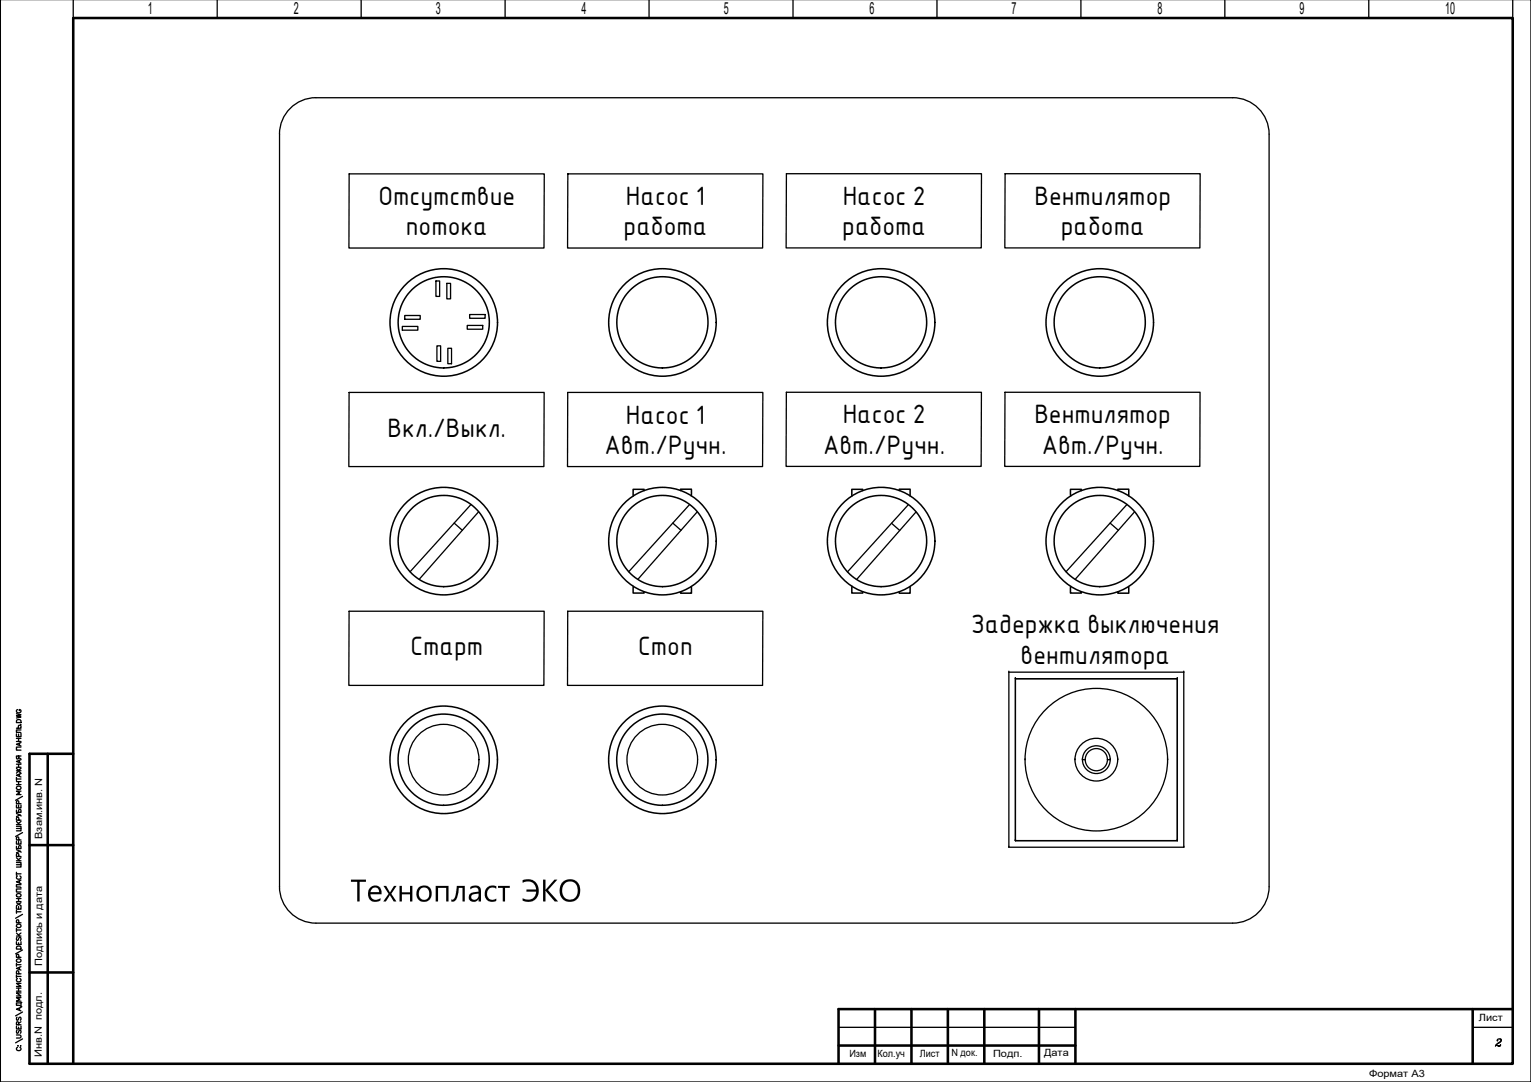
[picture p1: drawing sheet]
<svg xmlns="http://www.w3.org/2000/svg" width="297mm" height="210mm" viewBox="0 0 297 210" stroke-linecap="round" stroke-linejoin="round" font-family="sans-serif">
<!-- layer: 0 -->
<path d="M14.2 0v3.5M42.1 0v3.5M70.1 0v3.5M98 0v3.5M125.9 0v3.5M153.9 0v3.5M181.8 0v3.5M209.7 0v3.5M237.6 0v3.5M265.6 0v3.5M293.5 0v3.5" fill="none" stroke="#000" stroke-width=".25"/>
<!-- layer: 100 -->
<g fill="none" stroke="#000" stroke-width=".5">
<path d="M9.3 146.2v60.1M14.2 146.2h-8.5v60.1M5.7 163.9h8.5M5.7 188.7h8.5M169.8 195.8v10.6M176.8 195.8v10.6M183.9 195.8v10.6M191 195.8v10.6M201.6 195.8v10.6M208.6 195.8v10.6M285.7 195.8v10.6M293.5 195.8h-130.8v10.6"/>
<path d="M5.7 206.4h287.8v-202.9h-279.3v202.9M162.7 202.8h45.9"/>
</g>
<path d="M162.7 199.3h45.9M285.7 199.3h7.8" fill="none" stroke="#000" stroke-width=".25"/>
<!-- layer: SYMS -->
<g fill="none" stroke="#000" stroke-width=".25">
<path d="M297 -.1v210h-296.9v-210M56 21.4a7 7 0 0 1 5.3-2.4l177.9-.1a7.1 7.1 0 0 1 7 7.1v146a7.1 7.1 0 0 1-7 7.1h-177.9a7.1 7.1 0 0 1-7.1-7.1v-146a7 7 0 0 1 1.8-4.6zM67.7 33.7h37.9l-.1 14.4h-37.8zM110.2 33.7h37.8v14.4h-37.9zM152.6 33.7h37.8v14.4h-37.9zM195 33.7h37.9l-.1 14.4h-37.8zM84.6 54.5h.7v3h-.7zM86.7 55h.7v3h-.7zM67.7 76.1h37.9l-.1 14.4h-37.8zM78.1 63.3h3v.8h-3zM78.5 61.2h3v.7h-3zM84.8 67.1h.7v3h-.7z"/>
<path d="M86.9 67.6h.7v3h-.7zM90.7 63.1h3v.8h-3zM91.1 61h3v.7h-3zM110.1 76.1h37.9v14.4h-37.9zM152.6 76.1h37.8v14.4h-37.9zM195 76.1h37.8v14.4h-37.9zM91.4 97.9l-11.8 13M92.8 99.3l-11.5 13.1M133.8 97.9l-11.8 13M135.3 99.3l-11.5 13.1M176.2 97.9l-11.8 13M177.7 99.3l-11.5 13.1"/>
<path d="M218.6 97.9l-11.8 13M220.1 99.3l-11.5 13.1M67.7 118.6h37.9l-.1 14.4h-37.8zM88.1 101.5l1.6 1.4M110.1 118.6h37.9v14.4h-37.9zM130.5 101.5l1.6 1.4M173 101.5l1.6 1.4M215.4 101.5l1.6 1.4"/>
<circle cx="86.1" cy="147.4" r="6.9"/>
<circle cx="128.5" cy="147.4" r="6.9"/>
</g>
<!-- layer: TITLE -->
<g fill="none" stroke="#000" stroke-width=".25">
<path d="M3.2 138.5l.9 .2-.9 .2 .9 .2-.9 .2M3.2 139.8a.5 .5 0 0 1 .9 .1v.3h-.9zM3.4 137.7a.33 .33 0 0 0-.2 .3 .33 .33 0 0 0 .3 .3h.2a.32 .32 0 0 0 .4-.3 .32 .32 0 0 0-.4-.3v.2M3.2 157.8l.8 .4 .1 .1M3.2 157.1v.5h.9l-.1-.5h-.4v.5M3.2 156.2v.5h.9v-.5M3.2 149.1l.4 .4-.4 .5M3.2 142.4v.5h.9v-.5M3.2 141.3h.9l-.1-.6-.4 .1v.5M3.2 150.8v.6M3.2 159.4l.6 .6M3.2 160h.9"/>
<path d="M3.2 152.2h.9M3.2 151.6h.9M3.2 151.1h.9M3.2 149.5h.9M3.2 148.8h.9M3.2 148.3h.9M3.2 143.8h.9M3.2 143.2h.9M3.2 152.7a.42 .42 0 0 1 .6-.2 .42 .42 0 0 1 .1 .6 .43 .43 0 0 1-.5 .1 .43 .43 0 0 1-.2-.5zM3.6 149.6l.5 .4M3.6 146.7v.5h-.3l-.1-.5h.9M3.6 142.4v.5"/>
<path d="M3.6 143.2v.6M3.6 148.3v.5M3.6 151.6v.6M3.6 156.2v.5M3.6 147l.5 .2M3.6 159.1v-.5h-.3l-.1 .5h.9M3.6 155.9v-.5h-.3l-.1 .5h.9M3.8 144.2v.4M3.8 147.5v.4M3.8 150.2v.4M3.9 158.1l-.7 .3M4 140.5v.1"/>
<path d="M4.1 153.5h-.9l.6 .3-.6 .3h.9M4.1 150.1l-.9 .3 .9 .3M4.1 147.4l-.9 .3 .9 .4M4.1 144.9h-.9v.6h.9M4.1 144.1l-.9 .3 .9 .3M4.1 141.6h-.9v.5h.7l.2 .1M4.1 159.4l-.5 .3M4.1 149.1l-.5 .3M4.4 154.5l-1.4 .8M3.2 175.8v.6h.9v-.6M3.2 167.3h.9v.9h-.9M3.2 164.8l.8 .4 .1 .1"/>
<path d="M3.2 164.2v.4h.9l-.1-.5h-.4v.5M3.2 163.2v.5h.9v-.5M3.2 160.3h.9v.9h-.9M3.2 169.2v.6M3.2 176.6v.6M3.2 176.9h.9M3.2 175.1l.9 .6M3.2 174.9h.9M3.2 174.3h.9M3.2 169.5h.9M3.2 167.7h.9M3.2 166.4l.6 .6"/>
<path d="M3.2 167h.9M3.2 160.7h.9M3.2 173.5a.42 .42 0 0 1 .6-.2 .42 .42 0 0 1 .1 .6 .43 .43 0 0 1-.5 .1 .43 .43 0 0 1-.2-.5zM3.4 169.9a.33 .33 0 0 0-.2 .4 .33 .33 0 0 0 .3 .3h.2a.33 .33 0 0 0 .4-.3 .33 .33 0 0 0-.2-.4M3.6 163.2v.5M3.6 174.3v.6M3.6 175.9v.5M3.6 179v-.5h-.3l-.1 .5h.9M3.6 166.2v-.6h-.3l-.1 .6h.9M3.6 162.9v-.5h-.3l-.1 .5h.9M3.8 170.9v.4M3.9 165.1l-.7 .3"/>
<path d="M4.1 172.5h-.9v.6h.9M4.1 171.6h-.9v.5h.7l.2 .1M4.1 170.7l-.9 .4 .9 .3M4.1 175.1l-.9 .6M4.1 166.4l-.5 .4M4.4 177.4l-1.4 .7M4.4 161.5l-1.4 .8M3.2 199.1v.5h.9v-.5M3.2 182.7v.5h.9v-.5M3.2 192.3h.9M3.2 191.7h.9M3.2 189.4h.9"/>
<path d="M3.2 180.1v.6M3.2 186.9v.5M3.2 189.1v.6M3.2 187.1h.9M3.2 181.6h.9M3.2 181l.6 .6M3.2 180.4h.9M3.2 186.2a.42 .42 0 0 1 .6-.2 .42 .42 0 0 1 .1 .6 .43 .43 0 0 1-.5 .1 .43 .43 0 0 1-.2-.5zM3.3 199.9l-.1 .2 .1 .4 .2-.1 .3-.5 .3 .2-.2 .4M3.3 197.3l-.1 .2 .1 .4 .2-.1 .3-.5 .3 .2-.2 .4M3.3 183.6h.6l.2 .5h-.9zM3.3 181.8l-.1 .3 .1 .3h.2l.3-.6 .3 .3-.2 .3"/>
<path d="M3.4 189.8a.33 .33 0 0 0-.2 .4 .33 .33 0 0 0 .3 .3h.2a.33 .33 0 0 0 .4-.3 .33 .33 0 0 0-.2-.4M3.6 198.8v-.5h-.3l-.1 .5h.9M3.6 182.9v.3M3.6 191.7v.6M3.6 199.3v.3M3.6 188.9v-.5h-.3l-.1 .5h.9M3.6 185.7v-.5h-.3l-.1 .5h.9M3.8 187.7v.4M3.8 195.6v.4M4.1 195.4l-.9 .4 .9 .3M4.1 194.6h-.9v.4h.5l.4 .2M4.1 193.5h-.9l.6 .4-.6 .3h.9"/>
<path d="M4.1 192.6h-.9l.9 .6h-.9M4.1 190.8h-.9l.9 .6h-.9M4.1 187.5l-.9 .4 .9 .3M4.1 198.2l-.5 .3M4.1 181l-.5 .4M4.2 194.5h-.1v.8h.1M4.4 196.3l-1.4 .8M4.4 184.3l-1.4 .7M3.2 200.8h.6l.3 .2-.2 .3-.7 .1M3.4 203.2a.33 .33 0 0 0-.2 .4 .33 .33 0 0 0 .3 .2h.2a.33 .33 0 0 0 .4-.2 .33 .33 0 0 0-.2-.4M3.5 202.9h.1M4 202.9h.1"/>
<path d="M4.4 201.5l-1.4 .8M290.4 202.7l.5 .3 .2-.3-.2 .2-.7-.1M290.5 201.8v.1a.41 .41 0 0 1 .4-.4 .41 .41 0 0 1 .4 .4l-.9 .6-.3 .5M291 201.5l.2 .4-.6 .5"/>
<circle cx="3.6" cy="179.6" r=".4"/>
</g>
<circle cx="3.6" cy="149.5" r=".12" fill="#000" stroke="#000" stroke-width=".19"/>
<!-- layer: layer 1 -->
<g fill="none" stroke="#000" stroke-width=".3">
<path d="M125 95.2v-.3h-2.2l.1 1.3M132 95.2v-.3h2.2l-.1 1.3M167.4 95.2v-.3h-2.1v1.3M174.5 95.2v-.3h2.1l-.1 1.3M209.8 95.2v-.3h-2.1v1.3M216.9 95.2v-.3h2.1v1.3M122.9 113.8l-.1 1.3h2.2v-.3M134.1 113.8l.1 1.3h-2.2v-.3M165.3 113.8v1.3h2.1v-.3M176.5 113.8l.1 1.3h-2.1v-.3M207.7 113.8v1.3h2.1v-.3M219 113.8v1.3h-2.1v-.3"/>
<circle cx="86.1" cy="62.5" r="8.8"/>
<circle cx="128.5" cy="62.5" r="8.8"/>
<circle cx="170.9" cy="62.5" r="8.8"/>
<circle cx="213.4" cy="62.5" r="8.8"/>
<circle cx="86.1" cy="105" r="8.8"/>
<circle cx="128.5" cy="105" r="8.8"/>
<circle cx="170.9" cy="105" r="8.8"/>
<circle cx="213.4" cy="105" r="8.8"/>
<circle cx="86.1" cy="147.4" r="8.8"/>
<circle cx="128.5" cy="147.4" r="8.8"/>
</g>
<!-- layer: 0 -->
<g fill="none" stroke="#000" stroke-width=".3">
<circle cx="86.1" cy="62.6" r="10.4"/>
<circle cx="128.5" cy="62.6" r="10.4"/>
<circle cx="171" cy="62.6" r="10.4"/>
<circle cx="213.4" cy="62.6" r="10.4"/>
<circle cx="86.1" cy="105" r="10.4"/>
<circle cx="128.5" cy="105" r="10.4"/>
<circle cx="171" cy="105" r="10.4"/>
<circle cx="213.4" cy="105" r="10.4"/>
<circle cx="86.1" cy="147.4" r="10.4"/>
<circle cx="128.5" cy="147.4" r="10.4"/>
</g>
<!-- layer: HIDDEN -->
<g fill="none" stroke="#000" stroke-width=".25">
<path d="M195.7 130.4h.1M197 131.7h.1M197 131.7h31.4M197 131.7v31.4M228.4 131.7h-31.4v31.4M228.4 131.7h.1M228.4 131.7v31.4M229.7 130.4h.1M198.9 147.4h.1M208.6 147.4h.1M210 147.4h.1M210 147.4h.6"/>
<path d="M210 147.4a2.69 2.69 0 0 1 2.7-2.7 2.69 2.69 0 0 1 2.7 2.7M210 147.4a2.69 2.69 0 0 0 2.7 2.7 2.69 2.69 0 0 0 2.7-2.7M210.6 147.4a2.15 2.15 0 0 0 2.1 2.1 2.15 2.15 0 0 0 2.2-2.1M210.6 147.4a2.15 2.15 0 0 1 2.1-2.2 2.15 2.15 0 0 1 2.2 2.2M214.9 147.4h.5M215.4 147.4h.1M216.9 147.4h.1M226.5 147.4h.1M195.7 164.4h.1M197 163.1h.1M197 163.1h31.4M228.4 163.1h.1"/>
<path d="M229.7 164.4h.1"/>
</g>
<!-- layer: THICK -->
<g fill="none" stroke="#000" stroke-width=".25">
<path d="M195.7 130.4h34v34h-34z"/>
<circle cx="212.7" cy="147.4" r="4.1"/>
<circle cx="212.7" cy="147.4" r="13.8"/>
</g>
<!-- layer: SYMS -->
<g fill="#000">
<path d="M68.1 170.6h2.9v.5h-1.2v3.8h-.5v-3.8h-1.2zM74.4 171.9h.5l.7 1.2 .8-1.2h.5l-1 1.5 1 1.5h-.5l-.8-1.2-.7 1.2h-.5l1-1.5zM77.5 171.9h.5v1.2h1.6v-1.2h.4v3h-.4v-1.4h-1.6v1.4h-.5zM84.5 171.9h2.5v3h-.4v-2.7h-1.6v2.7h-.5zM88.6 171.9h1.6v3h-.5v-2.7h-.7l-.4 2.1-.4 .5-.6 .1v-.4h.4l.3-.5zM94.5 172.2l.8-.4 1 .1v.5l-.6-.2-.7 .1-.4 .5-.1 .6 .1 .6 .3 .4 .7 .2 .7-.3v.4l-.5 .2h-.7l-.8-.5-.3-1.2 .2-.6zM96.6 171.9h2.3v.3h-.9v2.7h-.5v-2.7h-.9zM101.4 170.8l.8-.2h.8l.7 .3 .5 .7 .3 .9v.9l-.3 .7-.7 .6-1 .3-1.1-.3v-.5l.9 .3 1-.2 .5-.5 .2-.8h-1.9v-.4h1.9l-.1-.6-.3-.6-.4-.3-.8-.1-1 .3zM105.4 170.6h.4v2l1.8-2h.5l-1.8 2.1 2 2.2h-.7l-1.7-2.1-.1 2.1h-.4z"/>
<path d="M71.8 172.2l.9-.4 .6 .1 .4 .2 .3 .6v.8h-2.1l.1 .6 .4 .3 .6 .2 .8-.4v.5l-1.1 .3-.9-.4-.3-.5-.1-.8 .1-.5zM72.2 172.4l-.3 .7h1.7l-.2-.5-.2-.3-.5-.1z"/>
<path d="M81.2 172.2l.6-.3 .7-.1 .6 .2 .4 .4 .2 .5v.8l-.2 .6-.4 .4-1 .2-.6-.1-.4-.4-.2-.4-.1-.7 .1-.7zM81.6 172.4l-.3 .8 .1 .9 .6 .4 .8-.1 .3-.3 .2-.5-.2-1-.6-.4h-.5z"/>
<path d="M91.2 172.1l1.1-.3 .8 .3 .2 .7v2.1h-.4v-.5l-.4 .4-.6 .2-.5-.2-.4-.3v-.6l.2-.5 .6-.3 1.1-.1-.1-.4-.2-.4h-.8l-.6 .4zM91.6 173.6l-.1 .1a.67 .67 0 0 0 .5 .9 .67 .67 0 0 0 .8-.7l.1-.6z"/>
<path d="M109.2 171.1l.6-.4 .8-.1 .9 .2 .6 .4 .4 .8v1.2l-.3 .9-.5 .6-.5 .2h-.9l-.7-.2-.6-.5-.4-.8v-.7l.1-.8zM109.6 171.4l-.4 .5-.1 .6v.9l.3 .5 .7 .6h.6l.6-.2 .5-.4 .2-.5 .1-1-.2-.7-.5-.5-.6-.2h-.6z"/>
</g>
<g font-size="4.9">
<text x="73.4" y="39.8">Отсутствие</text>
<text x="121.5" y="39.8">Насос 1</text>
<text x="163.5" y="39.8">Насос 2</text>
<text x="200.7" y="39.8">Вентилятор</text>
<text x="78.7" y="45.7">потока</text>
<text x="121" y="45.7">работа</text>
<text x="163.4" y="45.6">работа</text>
<text x="205.8" y="45.6">работа</text>
<text x="121.4" y="82.2">Насос 1</text>
<text x="163.5" y="82.2">Насос 2</text>
<text x="200.7" y="82.2">Вентилятор</text>
<text x="75.2" y="84.9">Вкл./Выкл.</text>
<text x="117.3" y="88.1">Авт./Ручн.</text>
<text x="159.7" y="88">Авт./Ручн.</text>
<text x="202.1" y="88">Авт./Ручн.</text>
<text x="188.4" y="122.9">Задержка выключения</text>
<text x="79.6" y="127.1">Старт</text>
<text x="123.8" y="127.1">Стоп</text>
<text x="198" y="128.8">вентилятора</text>
</g>
<g font-size="3.2">
<text x="28.7" y="2.7">1</text>
<text x="57" y="2.7">2</text>
<text x="84.6" y="2.6">3</text>
<text x="112.8" y="2.6">4</text>
<text x="140.4" y="2.6">5</text>
<text x="168.7" y="2.6">6</text>
<text x="196.3" y="2.6">7</text>
<text x="224.6" y="2.6">8</text>
<text x="252.1" y="2.6">9</text>
<text x="280.4" y="2.6">10</text>
</g>
<g font-size="1.9">
<text x="8.2" y="162.7" transform="rotate(-90 8.2 162.7)">Взам.инв. N</text>
<text x="8.2" y="187.4" transform="rotate(-90 8.2 187.4)">Подпись и дата</text>
<text x="286.9" y="198.1">Лист</text>
<text x="8.1" y="205.1" transform="rotate(-90 8.1 205.1)">Инв.N подл.</text>
<text x="164.8" y="205">Изм</text>
<text x="170.3" y="205">Кол.уч</text>
<text x="178.5" y="205">Лист</text>
<text x="184.6" y="204.9">N док.</text>
<text x="192.7" y="205">Подп.</text>
<text x="202.6" y="204.9">Дата</text>
<text x="265.6" y="208.9">Формат А3</text>
</g>
</svg>
